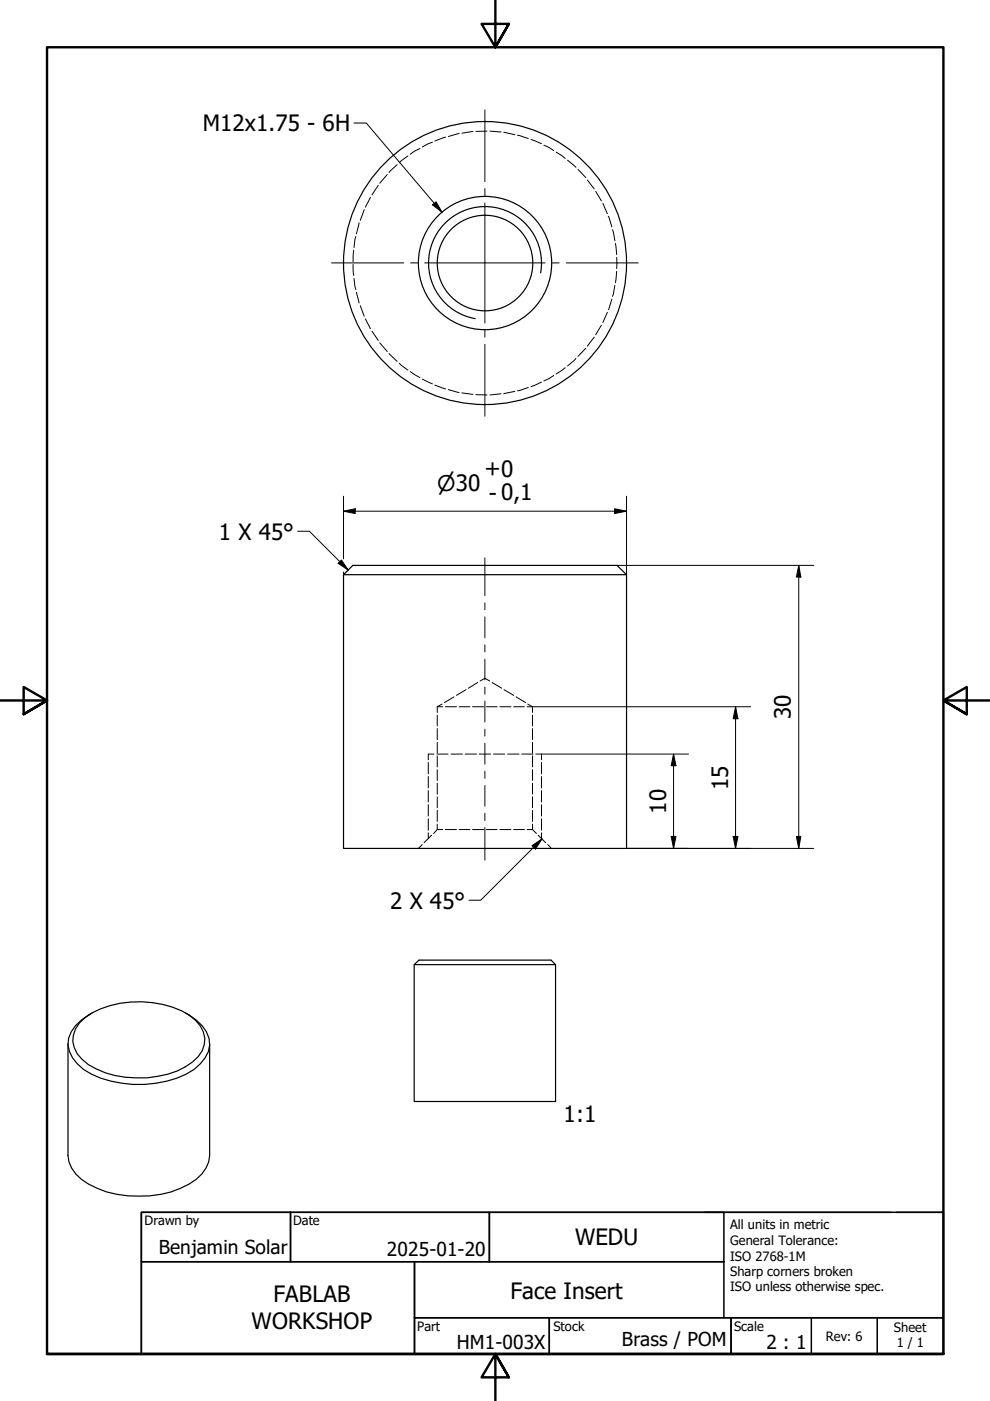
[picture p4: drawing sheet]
<svg xmlns="http://www.w3.org/2000/svg" width="210mm" height="297mm" viewBox="0 0 210 297" stroke-linecap="round" stroke-linejoin="round" font-family="sans-serif">
<!-- layer: Hidden (ISO) -->
<g fill="none" stroke="#000" stroke-width=".21">
<path d="M80.2 39.3l-1.3 2M82.1 37l-1.6 1.8M84.2 34.9l-1.7 1.7M86.5 33.1l-1.9 1.4M89 31.5l-2 1.2M91.7 30.1l-2.2 1.1M94.5 29.1l-2.3 .8M97.3 28.3l-2.2 .6M100.3 27.9l-2.4 .3M103.3 27.8l-2.4 .1M103.9 27.8l2.3 .2M106.8 28.1l2.4 .5"/>
<path d="M109.7 28.7l2.3 .7M112.6 29.6l2.2 .9M115.3 30.8l2.1 1.1M117.9 32.2l1.9 1.4M120.3 34l1.8 1.5M122.6 35.9l1.6 1.7M124.5 38.1l1.5 2M74.9 56.1l.1 2.3M75 53.1l-.1 2.4M75.1 59l.3 2.4M75.4 50.2l-.3 2.3M76.1 47.2l-.5 2.4"/>
<path d="M77.2 44.4l-.8 2.3M78.5 41.8l-1 2.1M126.3 40.6l1.2 2M127.8 43.1l1 2.2M129 45.8l.7 2.3M129.9 48.7l.5 2.3M130.5 51.6l.2 2.4M130.7 57.5l-.2 2.4M130.7 54.6v2.3M75.6 62l.5 2.2M76.4 64.8l.8 2.2M77.5 67.6l1 2.1"/>
<path d="M78.9 70.2l1.3 2M80.5 72.7l1.6 1.8M82.5 75l1.7 1.6M84.6 77l1.9 1.5M87 78.8l2 1.3M117.4 79.6l-2.1 1.2M119.8 78l-1.9 1.3M122.1 76l-1.8 1.6M124.2 73.8l-1.6 1.8M126 71.5l-1.5 1.9M127.5 68.9l-1.2 2.1M128.8 66.2l-1 2.2"/>
<path d="M129.7 63.4l-.7 2.2M130.4 60.5l-.5 2.4M89.5 80.4l2.2 1M92.2 81.6l2.3 .9M95.1 82.6l2.2 .6M97.9 83.3l2.4 .3M100.9 83.7h2.4M106.2 83.5l-2.3 .2M109.2 83l-2.4 .5M112 82.2l-2.3 .7M114.8 81l-2.2 1M92 159.9h-1.2v1.2"/>
<path d="M92.6 159.9h2.4M92.7 149.8h1.2M92.7 149.8v1.3M92.7 151.6v2.3M92.7 154.5v2.3M92.7 157.4v2.3M93.7 149.3l-1 .5M94.4 149.8h2.4M95.6 159.9h2.4M96.3 147.8l-2.1 1.2M97.3 149.8h2.3M98.6 159.9h2.4"/>
<path d="M98.8 146.2l-2 1.2M100.2 149.8h2.4M101.3 144.7l-2 1.2M101.6 159.9h2.4M101.8 144.4l1-.6 1 .6M103.1 149.8h2.3M104.3 144.7l2.1 1.2M104.6 159.9h2.4M106 149.8h2.3M106.9 146.2l2 1.2M107.6 159.9h2.4M108.9 149.8h2.3"/>
<path d="M109.4 147.8l2 1.2M110.6 159.9h2.4M111.8 149.8h1.1M111.9 149.3l1 .5M112.9 149.8v1.3M112.9 151.6v2.3M112.9 154.5v2.3M112.9 157.4v2.3M113.6 159.9h1.2v1.2M89.5 179.1l-.8 .8M90.8 161.7v2.4M90.8 164.6v2.5"/>
<path d="M90.8 167.6v2.4M90.8 170.6v2.4M90.8 173.6v2.4M90.8 176.6v1.2M91.5 177.1l-1.6 1.6M92.7 175.9h1.2M92.7 175.9l-.8 .8M92.7 160.3v2.3M92.7 163.2v2.3M92.7 166v2.4M92.7 169v2.2M92.7 171.8v2.4"/>
<path d="M92.7 174.7v1.2M94.4 175.9h2.4M97.3 175.9h2.3M100.2 175.9h2.4M103.1 175.9h2.3M106 175.9h2.3M108.9 175.9h2.3M111.8 175.9h1.1M112.9 175.9l.8 .8M112.9 160.3v2.3M112.9 163.2v2.3M112.9 166v2.4"/>
<path d="M112.9 169v2.2M112.9 171.8v2.4M112.9 174.7v1.2M114.1 177.1l1.6 1.6M114.8 161.7v2.4M114.8 164.6v2.5M114.8 167.6v2.4M114.8 170.6v2.4M114.8 173.6v2.4M114.8 176.6v1.2M116.1 179.1l.8 .8"/>
</g>
<!-- layer: Visible (ISO) -->
<g fill="none" stroke="#000" stroke-width=".25">
<path d="M74.8 119.9h56l2 1.9h-60zM72.8 121.8v58.1h60v-58.1M16.8 216.9a16.3 16.3 0 0 1 10.9-4.4 20.6 20.6 0 0 1 12.4 2.8 6.8 6.8 0 0 1 3.3 4.8 5.9 5.9 0 0 1-2.6 5.1 18.4 18.4 0 0 1-12 3.3 19.2 19.2 0 0 1-10.1-2.8 6.8 6.8 0 0 1-3.3-4.9l.2-1.3 .4-1.3zM19.6 214.7a10.2 10.2 0 0 0-5.1 5.4 6 6 0 0 0 1.9 5.4 15.4 15.4 0 0 0 9.4 4.2 22.9 22.9 0 0 0 15.3-3 7.5 7.5 0 0 0 3.3-5.2 6.6 6.6 0 0 0-2.8-5.2l-2.3-1.6M87.8 204.5l1-.9h28l1 .9zM87.8 204.5v29h30v-29M14.4 221.3v23.7a7.4 7.4 0 0 0 4.4 6.1 23.3 23.3 0 0 0 19.4 .9 9.8 9.8 0 0 0 6.1-5.7l.1-1.3v-23.7"/>
<circle cx="102.8" cy="55.8" r="30"/>
<circle cx="102.8" cy="55.8" r="10.1"/>
<circle cx="102.8" cy="55.8" r="14.1"/>
</g>
<!-- layer: Visible Narrow (ISO) -->
<path d="M114.6 57.8a12 12 0 0 0-9.7-13.8 12 12 0 0 0-13.8 9.7 12 12 0 0 0 9.7 13.9" fill="none" stroke="#000" stroke-width=".25"/>
<!-- layer: Border (ISO) -->
<path d="M105 0v10l-2.9-4.9h5.8l-2.9 4.9 2.9-4.9M0 148.5h10l-5-2.8v5.7l5-2.9-5 2.9M210 148.5h-10l5-2.8v5.7l-5-2.9 5 2.9M10 287.1v-277.1h190v277.1h-190h190M107.9 292l-2.9-4.9 2.9 4.9h-5.8l2.9-4.9v9.9" fill="none" stroke="#000" stroke-width=".51"/>
<!-- layer: Title (ISO) -->
<g fill="none" stroke="#000" stroke-width=".32">
<path d="M30 257h31.6v10.5h-31.6zM61.6 257h42.2v10.5h-42.2zM103.8 257h49.7v10.5h-49.7zM149.5 257h39.3M190 257h10v22.4h-112.1v-11.9h65.6M200 257h-170v30.1h170M30 267.5h57.9v19.6h-57.9zM87.9 279.4h28.6v7.7h-28.6zM116.5 279.4h38.5v7.7h-38.5zM153.5 267.5v11.9M155 279.4h45v7.7h-45zM172 279.4v7.7"/>
<path d="M186 279.4v7.7"/>
</g>
<!-- layer: Symbol (ISO) -->
<path d="M75.1 26.1h2.6l16 18.9M91.7 43.4l.8-.6 1.2 2.2zM63.1 112.6h2.5l8.3 8.3M72.4 118.7l1.5 2.2-2.2-1.5zM112.8 179.3l2.1-1.5-1.4 2.2zM114.9 177.8l-13 13.1h-2.5" fill="none" stroke="#000" stroke-width=".21"/>
<path d="M91.7 43.4l.8-.6 1.2 2.2zM72.4 118.7l1.5 2.2-2.2-1.5zM112.8 179.3l2.1-1.5-1.4 2.2z" fill="#000"/>
<!-- layer: Dimension (ISO) -->
<g fill="none" stroke="#000" stroke-width=".21">
<path d="M72.8 108.4l2.5-.5v1zM72.8 108.4h60M72.8 105.2v13.3M130.3 107.9l2.5 .5-2.5 .5zM130.8 119.9h41.7M132.8 105.2v16.6M169.4 119.9l.4 2.5h-1zM169.4 119.9v60M72.8 121.3v.5M112.9 149.8h46.2M114.8 159.9h31.2M142.8 159.9l.5 2.5h-1z"/>
<path d="M142.8 159.9v20M156 149.8l.5 2.6h-1.1zM156 149.8v30.1M132.8 179.9h39.7M142.3 177.3h1l-.5 2.6zM155.4 177.3h1.1l-.5 2.6zM168.8 177.3h1l-.4 2.6z"/>
</g>
<path d="M72.8 108.4l2.5-.5v1zM130.3 107.9l2.5 .5-2.5 .5zM169.4 119.9l.4 2.5h-1zM156 149.8l.5 2.6h-1.1zM142.3 177.3h1l-.5 2.6zM142.8 159.9l.5 2.5h-1zM155.4 177.3h1.1l-.5 2.6zM168.8 177.3h1l-.4 2.6z" fill="#000"/>
<!-- layer: Centerline (ISO) -->
<g fill="none" stroke="#000" stroke-width=".21">
<path d="M102.8 118.3v8M102.8 127.8v1.5M102.8 130.8v4.4M102.8 136.7v1.5M102.8 139.7v4.4M102.8 145.7v1.5M102.8 148.6v4.5M102.8 154.6v1.5M102.8 157.6v4.4M102.8 163.5v1.5M102.8 166.5v4.4M102.8 172.5v1.5"/>
<path d="M102.8 175.4v7"/>
</g>
<!-- layer: Center Mark (ISO) -->
<path d="M102.8 23.3v15.2M102.8 40v1.5M70.3 55.7h15.3M87.1 55.7h1.5M90 55.7h25.6M102.8 43v25.5M117.1 55.7h1.5M120.1 55.7h15.2M102.8 70v1.5M102.8 73v15.3" fill="none" stroke="#000" stroke-width=".21"/>
<g font-size="4.8">
<text x="43" y="27.9">M12x1.75 - 6H</text>
<text x="102.7" y="100.9">+0</text>
<text x="103.6" y="106.2">- 0,1</text>
<text x="46.4" y="114.4">1 X 45°</text>
<text x="167.7" y="152.5" transform="rotate(-90 167.7 152.5)">30</text>
<text x="154.4" y="167.5" transform="rotate(-90 154.4 167.5)">15</text>
<text x="141.2" y="172.5" transform="rotate(-90 141.2 172.5)">10</text>
<text x="82.7" y="192.6">2 X 45°</text>
<text x="119.5" y="238">1:1</text>
<text x="121.9" y="264">WEDU</text>
<text x="108.2" y="275.3">Face Insert</text>
<text x="53.3" y="281.9">WORKSHOP</text>
<text x="58" y="276.1">FABLAB</text>
</g>
<text font-size="4.6" x="92.7" y="104">⌀30</text>
<g font-size="4.1">
<text x="33.7" y="265.9">Benjamin Solar</text>
<text x="82" y="266.4">2025-01-20</text>
<text x="96.8" y="286.1">HM1-003X</text>
<text x="131.8" y="285.4">Brass / POM</text>
<text x="162.5" y="286.1">2 : 1</text>
</g>
<g font-size="2.7">
<text x="30.7" y="259.8">Drawn by</text>
<text x="62.2" y="259.6">Date</text>
<text x="154.8" y="260.7">All units in metric</text>
<text x="154.8" y="264">General Tolerance:</text>
<text x="154.8" y="267.3">ISO 2768-1M</text>
<text x="154.8" y="270.6">Sharp corners broken</text>
<text x="154.8" y="273.8">ISO unless otherwise spec.</text>
<text x="88.5" y="282.2">Part</text>
<text x="117.3" y="282.2">Stock</text>
<text x="155.6" y="282.2">Scale</text>
<text x="175.1" y="284.2">Rev: 6</text>
<text x="189.5" y="282.4">Sheet</text>
<text x="190.1" y="285.7">1 / 1</text>
</g>
</svg>
